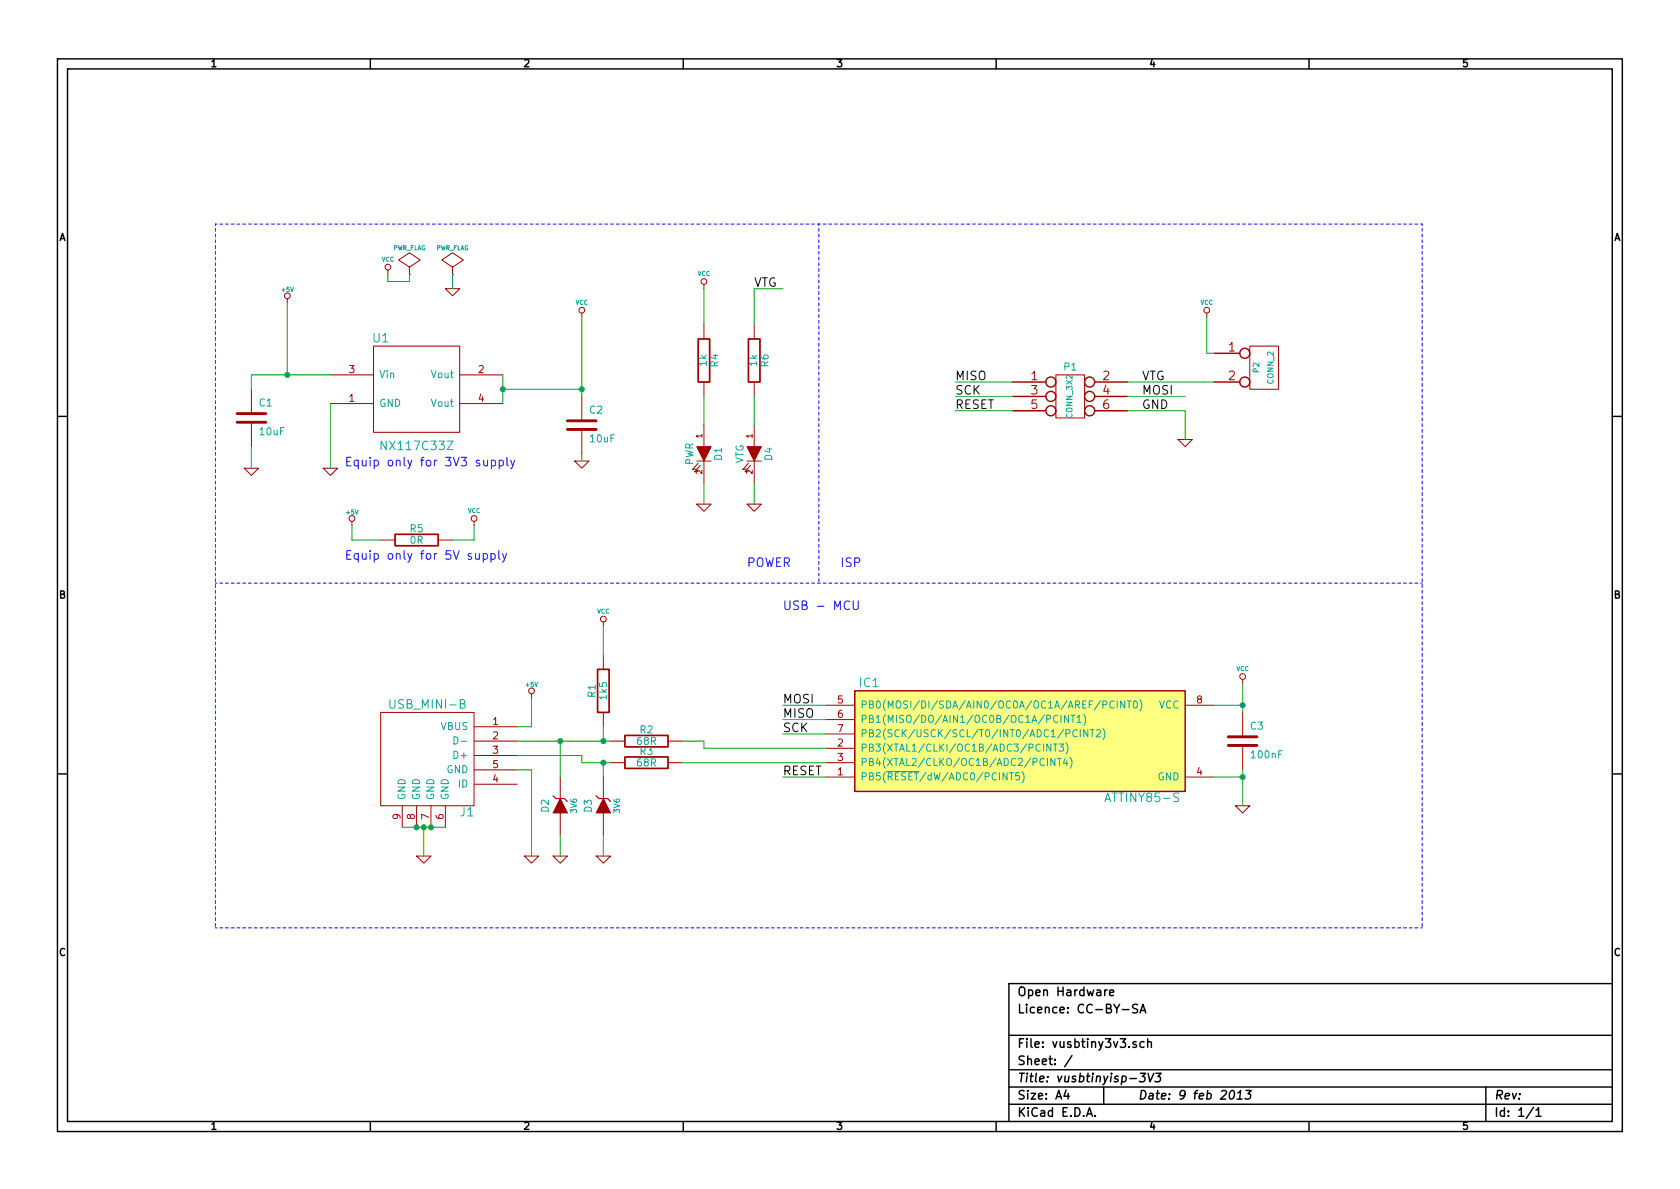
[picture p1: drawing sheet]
EESchema Schematic File Version 2  date Sat 09 Feb 2013 23:12:15 CET
LIBS:power
LIBS:device
LIBS:transistors
LIBS:conn
LIBS:linear
LIBS:regul
LIBS:74xx
LIBS:cmos4000
LIBS:adc-dac
LIBS:memory
LIBS:xilinx
LIBS:special
LIBS:microcontrollers
LIBS:dsp
LIBS:microchip
LIBS:analog_switches
LIBS:motorola
LIBS:texas
LIBS:intel
LIBS:audio
LIBS:interface
LIBS:digital-audio
LIBS:philips
LIBS:display
LIBS:cypress
LIBS:siliconi
LIBS:opto
LIBS:atmel
LIBS:contrib
LIBS:valves
LIBS:sensor_board_components
LIBS:vusbtiny3v3-cache
EELAYER 27 0
EELAYER END
$Descr A4 11693 8268
encoding utf-8
Sheet 1 1
Title "vusbtinyisp-3V3"
Date "9 feb 2013"
Rev ""
Comp ""
Comment1 "Licence: CC-BY-SA"
Comment2 "Open Hardware"
Comment3 ""
Comment4 ""
$EndDescr
$Comp
L ATTINY85-S IC1
U 1 1
P 7100 5150
F 0 "IC1" H 6050 5550 60  0000 C CNN
F 1 "ATTINY85-S" H 7950 4750 60  0000 C CNN
F 2 "SO8-200" H 6200 4750 60  0001 C CNN
	1    7100 5150
	1    0    0    -1  
$EndComp
$Comp
L USB_MINI-B J1
U 1 1
P 2650 4950
F 0 "J1" H 3250 4250 60  0000 C CNN
F 1 "USB_MINI-B" H 3250 5000 60  0000 R CNN
	1    2650 4950
	1    0    0    -1  
$EndComp
$Comp
L R R2
U 1 1
P 4500 5150
F 0 "R2" V 4580 5150 50  0000 C CNN
F 1 "68R" V 4500 5150 50  0000 C CNN
	1    4500 5150
	0    -1   -1   0   
$EndComp
$Comp
L R R3
U 1 1
P 4500 5300
F 0 "R3" V 4580 5300 50  0000 C CNN
F 1 "68R" V 4500 5300 50  0000 C CNN
	1    4500 5300
	0    -1   -1   0   
$EndComp
$Comp
L R R1
U 1 1
P 4200 4800
F 0 "R1" V 4280 4800 50  0000 C CNN
F 1 "1k5" V 4200 4800 50  0000 C CNN
	1    4200 4800
	-1   0    0    1   
$EndComp
$Comp
L NX117C33Z U1
U 1 1
P 2600 2400
F 0 "U1" H 2650 2450 60  0000 C CNN
F 1 "NX117C33Z" H 2900 1700 60  0000 C CNN
	1    2600 2400
	1    0    0    -1  
$EndComp
$Comp
L C C1
U 1 1
P 1750 2900
F 0 "C1" H 1800 3000 50  0000 L CNN
F 1 "10uF" H 1800 2800 50  0000 L CNN
	1    1750 2900
	1    0    0    -1  
$EndComp
$Comp
L C C2
U 1 1
P 4050 2950
F 0 "C2" H 4100 3050 50  0000 L CNN
F 1 "10uF" H 4100 2850 50  0000 L CNN
	1    4050 2950
	1    0    0    -1  
$EndComp
$Comp
L GND #PWR01
U 1 1
P 2300 3250
F 0 "#PWR01" H 2300 3250 30  0001 C CNN
F 1 "GND" H 2300 3180 30  0001 C CNN
	1    2300 3250
	1    0    0    -1  
$EndComp
$Comp
L +5V #PWR02
U 1 1
P 2000 2100
F 0 "#PWR02" H 2000 2190 20  0001 C CNN
F 1 "+5V" H 2000 2190 30  0000 C CNN
	1    2000 2100
	1    0    0    -1  
$EndComp
$Comp
L C C3
U 1 1
P 8650 5150
F 0 "C3" H 8700 5250 50  0000 L CNN
F 1 "100nF" H 8700 5050 50  0000 L CNN
	1    8650 5150
	1    0    0    -1  
$EndComp
$Comp
L GND #PWR03
U 1 1
P 8650 5600
F 0 "#PWR03" H 8650 5600 30  0001 C CNN
F 1 "GND" H 8650 5530 30  0001 C CNN
	1    8650 5600
	1    0    0    -1  
$EndComp
$Comp
L GND #PWR04
U 1 1
P 3700 5950
F 0 "#PWR04" H 3700 5950 30  0001 C CNN
F 1 "GND" H 3700 5880 30  0001 C CNN
	1    3700 5950
	1    0    0    -1  
$EndComp
$Comp
L +5V #PWR05
U 1 1
P 3700 4850
F 0 "#PWR05" H 3700 4940 20  0001 C CNN
F 1 "+5V" H 3700 4940 30  0000 C CNN
	1    3700 4850
	1    0    0    -1  
$EndComp
$Comp
L GND #PWR06
U 1 1
P 2950 5950
F 0 "#PWR06" H 2950 5950 30  0001 C CNN
F 1 "GND" H 2950 5880 30  0001 C CNN
	1    2950 5950
	1    0    0    -1  
$EndComp
$Comp
L GND #PWR07
U 1 1
P 1750 3250
F 0 "#PWR07" H 1750 3250 30  0001 C CNN
F 1 "GND" H 1750 3180 30  0001 C CNN
	1    1750 3250
	1    0    0    -1  
$EndComp
$Comp
L GND #PWR08
U 1 1
P 4050 3200
F 0 "#PWR08" H 4050 3200 30  0001 C CNN
F 1 "GND" H 4050 3130 30  0001 C CNN
	1    4050 3200
	1    0    0    -1  
$EndComp
$Comp
L CONN_3X2 P1
U 1 1
P 7450 2800
F 0 "P1" H 7450 3050 50  0000 C CNN
F 1 "CONN_3X2" V 7450 2850 40  0000 C CNN
	1    7450 2800
	1    0    0    -1  
$EndComp
$Comp
L CONN_2 P2
U 1 1
P 8800 2550
F 0 "P2" V 8750 2550 40  0000 C CNN
F 1 "CONN_2" V 8850 2550 40  0000 C CNN
	1    8800 2550
	1    0    0    -1  
$EndComp
Text Label 7950 2650 0    60   ~ 0
VTG
Text Label 6650 2650 0    60   ~ 0
MISO
Text Label 6650 2750 0    60   ~ 0
SCK
Text Label 6650 2850 0    60   ~ 0
RESET
Text Label 7950 2750 0    60   ~ 0
MOSI
Text Label 7950 2850 0    60   ~ 0
GND
$Comp
L GND #PWR09
U 1 1
P 8250 3050
F 0 "#PWR09" H 8250 3050 30  0001 C CNN
F 1 "GND" H 8250 2980 30  0001 C CNN
	1    8250 3050
	1    0    0    -1  
$EndComp
$Comp
L R R4
U 1 1
P 4900 2500
F 0 "R4" V 4980 2500 50  0000 C CNN
F 1 "1k" V 4900 2500 50  0000 C CNN
	1    4900 2500
	1    0    0    -1  
$EndComp
$Comp
L LED D1
U 1 1
P 4900 3150
F 0 "D1" H 4900 3250 50  0000 C CNN
F 1 "PWR" H 4900 3050 50  0000 C CNN
F 4 "Green" H 4900 3150 60  0001 C CNN "Color"
	1    4900 3150
	0    1    1    0   
$EndComp
$Comp
L GND #PWR010
U 1 1
P 4900 3500
F 0 "#PWR010" H 4900 3500 30  0001 C CNN
F 1 "GND" H 4900 3430 30  0001 C CNN
	1    4900 3500
	1    0    0    -1  
$EndComp
Text Label 5450 4900 0    60   ~ 0
MOSI
Text Label 5450 5000 0    60   ~ 0
MISO
Text Label 5450 5100 0    60   ~ 0
SCK
Text Label 5450 5400 0    60   ~ 0
RESET
$Comp
L PWR_FLAG #FLG011
U 1 1
P 2850 1900
F 0 "#FLG011" H 2850 1995 30  0001 C CNN
F 1 "PWR_FLAG" H 2850 2080 30  0000 C CNN
	1    2850 1900
	1    0    0    -1  
$EndComp
$Comp
L PWR_FLAG #FLG012
U 1 1
P 3150 1900
F 0 "#FLG012" H 3150 1995 30  0001 C CNN
F 1 "PWR_FLAG" H 3150 2080 30  0000 C CNN
	1    3150 1900
	1    0    0    -1  
$EndComp
$Comp
L GND #PWR013
U 1 1
P 3150 2000
F 0 "#PWR013" H 3150 2000 30  0001 C CNN
F 1 "GND" H 3150 1930 30  0001 C CNN
	1    3150 2000
	1    0    0    -1  
$EndComp
$Comp
L VCC #PWR014
U 1 1
P 2700 1900
F 0 "#PWR014" H 2700 2000 30  0001 C CNN
F 1 "VCC" H 2700 2000 30  0000 C CNN
	1    2700 1900
	1    0    0    -1  
$EndComp
$Comp
L VCC #PWR015
U 1 1
P 4200 4350
F 0 "#PWR015" H 4200 4450 30  0001 C CNN
F 1 "VCC" H 4200 4450 30  0000 C CNN
	1    4200 4350
	1    0    0    -1  
$EndComp
$Comp
L VCC #PWR016
U 1 1
P 4050 2200
F 0 "#PWR016" H 4050 2300 30  0001 C CNN
F 1 "VCC" H 4050 2300 30  0000 C CNN
	1    4050 2200
	1    0    0    -1  
$EndComp
$Comp
L VCC #PWR017
U 1 1
P 4900 2000
F 0 "#PWR017" H 4900 2100 30  0001 C CNN
F 1 "VCC" H 4900 2100 30  0000 C CNN
	1    4900 2000
	1    0    0    -1  
$EndComp
$Comp
L VCC #PWR018
U 1 1
P 8400 2200
F 0 "#PWR018" H 8400 2300 30  0001 C CNN
F 1 "VCC" H 8400 2300 30  0000 C CNN
	1    8400 2200
	1    0    0    -1  
$EndComp
$Comp
L VCC #PWR019
U 1 1
P 8650 4750
F 0 "#PWR019" H 8650 4850 30  0001 C CNN
F 1 "VCC" H 8650 4850 30  0000 C CNN
	1    8650 4750
	1    0    0    -1  
$EndComp
$Comp
L R R6
U 1 1
P 5250 2500
F 0 "R6" V 5330 2500 50  0000 C CNN
F 1 "1k" V 5250 2500 50  0000 C CNN
	1    5250 2500
	1    0    0    -1  
$EndComp
$Comp
L LED D4
U 1 1
P 5250 3150
F 0 "D4" H 5250 3250 50  0000 C CNN
F 1 "VTG" H 5250 3050 50  0000 C CNN
F 4 "Red" H 5250 3150 60  0001 C CNN "Color"
	1    5250 3150
	0    1    1    0   
$EndComp
$Comp
L GND #PWR020
U 1 1
P 5250 3500
F 0 "#PWR020" H 5250 3500 30  0001 C CNN
F 1 "GND" H 5250 3430 30  0001 C CNN
	1    5250 3500
	1    0    0    -1  
$EndComp
Text Label 5250 2000 0    60   ~ 0
VTG
$Comp
L R R5
U 1 1
P 2900 3750
F 0 "R5" V 2980 3750 50  0000 C CNN
F 1 "0R" V 2900 3750 50  0000 C CNN
F 4 "DNE" V 2900 3750 60  0001 C CNN "Equipment"
	1    2900 3750
	0    -1   -1   0   
$EndComp
$Comp
L +5V #PWR021
U 1 1
P 2450 3650
F 0 "#PWR021" H 2450 3740 20  0001 C CNN
F 1 "+5V" H 2450 3740 30  0000 C CNN
	1    2450 3650
	1    0    0    -1  
$EndComp
$Comp
L VCC #PWR022
U 1 1
P 3300 3650
F 0 "#PWR022" H 3300 3750 30  0001 C CNN
F 1 "VCC" H 3300 3750 30  0000 C CNN
	1    3300 3650
	1    0    0    -1  
$EndComp
$Comp
L GND #PWR023
U 1 1
P 4200 5950
F 0 "#PWR023" H 4200 5950 30  0001 C CNN
F 1 "GND" H 4200 5880 30  0001 C CNN
	1    4200 5950
	1    0    0    -1  
$EndComp
$Comp
L ZENER D2
U 1 1
P 3900 5600
F 0 "D2" H 3900 5700 50  0000 C CNN
F 1 "3V6" H 3900 5500 40  0000 C CNN
F 4 "DNE" H 3900 5600 60  0001 C CNN "Equipment"
	1    3900 5600
	0    -1   -1   0   
$EndComp
Wire Wire Line
	8450 4900 8650 4900
Wire Wire Line
	8650 4750 8650 4950
Wire Wire Line
	8450 5400 8650 5400
Wire Wire Line
	8650 5350 8650 5600
Connection ~ 8650 5400
Connection ~ 8650 4900
Wire Wire Line
	3600 5150 4250 5150
Wire Wire Line
	3600 5350 3700 5350
Wire Wire Line
	3700 5350 3700 5950
Wire Wire Line
	3600 5050 3700 5050
Wire Wire Line
	3700 5050 3700 4850
Wire Wire Line
	2800 5750 3100 5750
Connection ~ 2900 5750
Connection ~ 3000 5750
Wire Wire Line
	2950 5750 2950 5950
Connection ~ 2950 5750
Wire Wire Line
	1750 2600 2300 2600
Wire Wire Line
	2000 2600 2000 2100
Wire Wire Line
	1750 2600 1750 2700
Connection ~ 2000 2600
Wire Wire Line
	2300 2800 2300 3250
Wire Wire Line
	1750 3250 1750 3100
Wire Wire Line
	3500 2600 3500 2800
Wire Wire Line
	3500 2700 4050 2700
Wire Wire Line
	4050 2200 4050 2750
Connection ~ 3500 2700
Connection ~ 4050 2700
Wire Wire Line
	4050 3200 4050 3150
Wire Wire Line
	4200 5050 4200 5150
Connection ~ 4200 5150
Wire Wire Line
	4200 4350 4200 4550
Wire Wire Line
	7050 2650 6650 2650
Wire Wire Line
	7050 2750 6650 2750
Wire Wire Line
	7050 2850 6650 2850
Wire Wire Line
	7850 2850 8250 2850
Wire Wire Line
	7850 2750 8250 2750
Wire Wire Line
	7850 2650 8450 2650
Wire Wire Line
	8250 2850 8250 3050
Wire Wire Line
	8400 2200 8400 2450
Wire Wire Line
	8400 2450 8450 2450
Wire Wire Line
	4900 2950 4900 2750
Wire Wire Line
	4900 3500 4900 3350
Wire Wire Line
	4900 2000 4900 2250
Wire Wire Line
	5750 4900 5450 4900
Wire Wire Line
	4050 5300 4250 5300
Wire Wire Line
	4050 5300 4050 5250
Wire Wire Line
	4050 5250 3600 5250
Wire Wire Line
	5750 5000 5450 5000
Wire Wire Line
	5750 5100 5450 5100
Wire Wire Line
	5750 5400 5450 5400
Wire Wire Line
	4900 5200 5750 5200
Wire Wire Line
	4750 5300 5750 5300
Wire Wire Line
	4900 5200 4900 5150
Wire Wire Line
	4900 5150 4750 5150
Wire Wire Line
	2700 1900 2700 1950
Wire Wire Line
	2700 1950 2850 1950
Wire Wire Line
	2850 1950 2850 1900
Wire Wire Line
	3150 2000 3150 1900
Wire Wire Line
	5250 2950 5250 2750
Wire Wire Line
	5250 3500 5250 3350
Wire Wire Line
	5250 2000 5250 2250
Wire Wire Line
	5250 2000 5450 2000
Wire Wire Line
	2450 3650 2450 3750
Wire Wire Line
	2450 3750 2650 3750
Wire Wire Line
	3150 3750 3300 3750
Wire Wire Line
	3300 3750 3300 3650
Wire Wire Line
	4200 5950 4200 5800
Wire Wire Line
	4200 5400 4200 5300
Connection ~ 4200 5300
Wire Wire Line
	3900 5400 3900 5150
Connection ~ 3900 5150
$Comp
L GND #PWR024
U 1 1
P 3900 5950
F 0 "#PWR024" H 3900 5950 30  0001 C CNN
F 1 "GND" H 3900 5880 30  0001 C CNN
	1    3900 5950
	1    0    0    -1  
$EndComp
Wire Wire Line
	3900 5950 3900 5800
$Comp
L ZENER D3
U 1 1
P 4200 5600
F 0 "D3" H 4200 5700 50  0000 C CNN
F 1 "3V6" H 4200 5500 40  0000 C CNN
F 4 "DNE" H 4200 5600 60  0001 C CNN "Equipment"
	1    4200 5600
	0    -1   -1   0   
$EndComp
Text Notes 5450 4250 0    60   ~ 0
USB - MCU
Wire Notes Line
	1500 1550 9900 1550
Wire Notes Line
	5700 1550 5700 4050
Wire Notes Line
	1500 4050 9900 4050
Wire Notes Line
	1500 1550 1500 6450
Text Notes 5200 3950 0    60   ~ 0
POWER
Text Notes 2400 3900 0    60   ~ 0
Equip only for 5V supply
Text Notes 2400 3250 0    60   ~ 0
Equip only for 3V3 supply
Wire Notes Line
	9900 1550 9900 6450
Wire Notes Line
	9900 6450 1500 6450
Text Notes 5850 3950 0    60   ~ 0
ISP
$EndSCHEMATC
